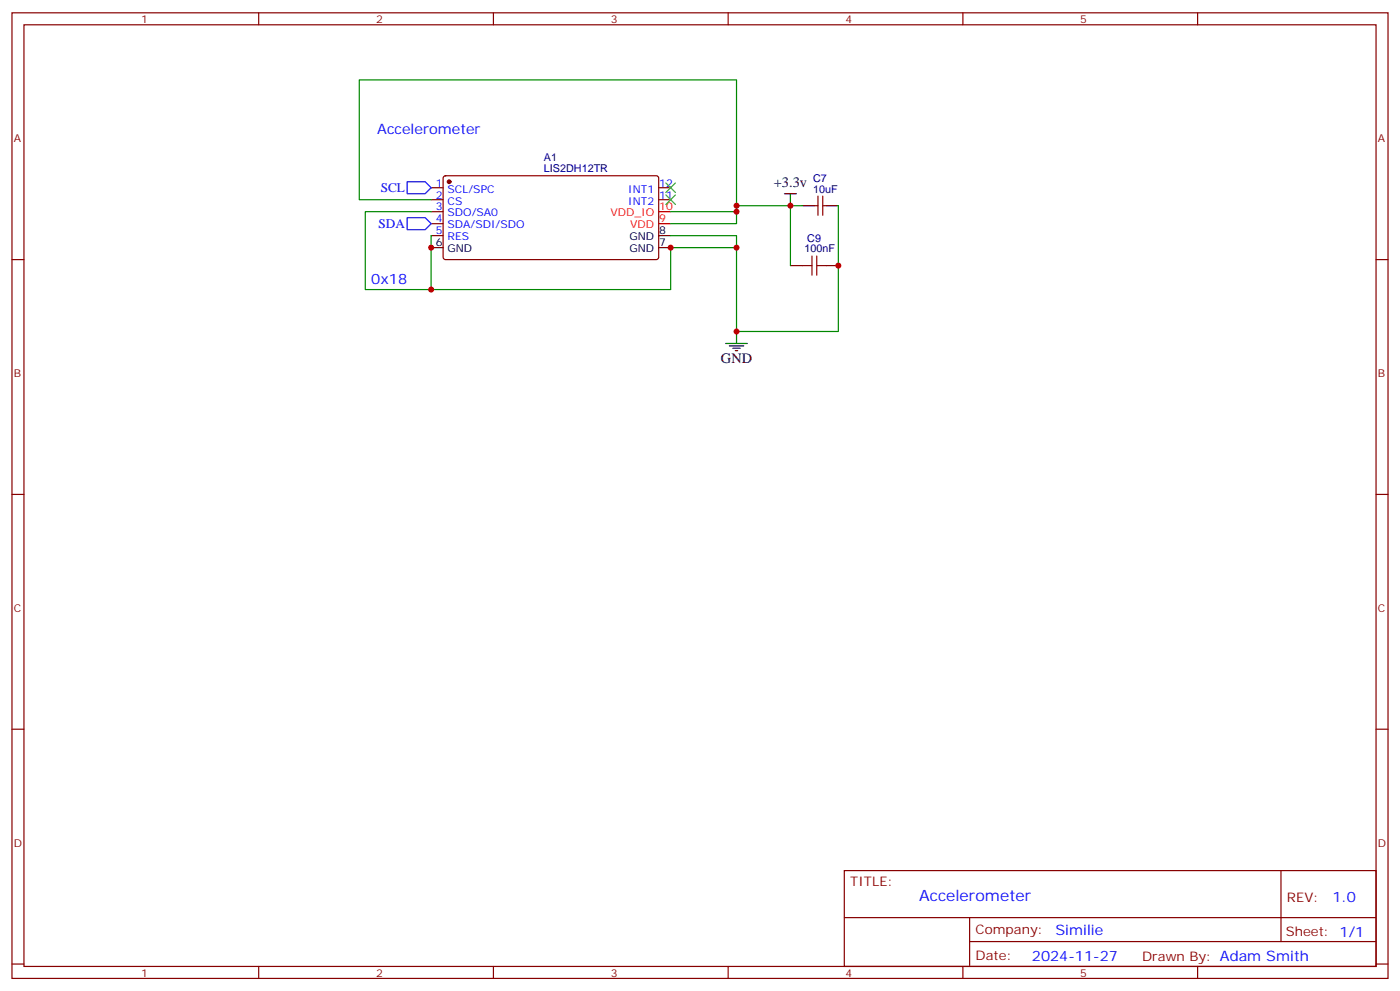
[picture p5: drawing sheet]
<svg xmlns="http://www.w3.org/2000/svg" width="412mm" height="292mm" viewBox="0 0 412 292" stroke-linecap="round" stroke-linejoin="round" font-family="sans-serif">
<g fill="none" stroke="#870000" stroke-width=".35">
<path d="M3.5 3.8h405.4v284.3h-405.4zM7.1 7.3h398.2v277.3h-398.2zM76.2 3.8v3.5M145.3 3.8v3.5M214.5 3.8v3.5M283.6 3.8v3.5M352.8 3.8v3.5M127 55.3h3.5M127 58.8h3.5M130.8 52l.4-.2h62.4l.4 .7v23.5l-.7 .4h-62.3l-.5-.7v-23.2zM194 55.3h3.6M194 58.8h3.6"/>
<path d="M240.9 57.7v5.7M242.4 57.7v5.7M3.5 76.4h3.6M127 62.3h3.5M127 65.9h3.5M127 69.4h3.5M232.8 78.2h3.6M239.9 60.6h1M242.4 60.6h1M243.4 78.2h3.5M405.3 76.4h3.6M3.5 145.6h3.6"/>
<path d="M405.3 145.6h3.6M3.5 214.7h3.6M405.3 214.7h3.6M248.7 256.4h156.6v28.2h-156.6zM377.3 256.4v20.9M248.7 270.2h156.5M285.6 277.3h119.6M285.6 270.2v14.1M3.5 283.9h3.6M76.2 284.6v3.5M145.3 284.6v3.5M214.5 284.6v3.5"/>
<path d="M283.6 284.6v3.5M352.8 284.6v3.5M405.3 283.9h3.6"/>
</g>
<circle cx="132.3" cy="53.5" r=".53" fill="#870000" stroke="#870000" stroke-width=".35"/>
<path d="M231.1 57h3.5M232.8 57v3.6M127 72.9h3.5M194 72.9h3.6M194 69.4h3.6M236.4 60.6h3.5M243.4 60.6h3.5M217 97.6v3.5M213.8 101.1h6.3M214.8 101.8h4.3M215.9 102.6h2.1M216.6 103.3h.7" fill="none" stroke="#000" stroke-width=".35"/>
<path d="M194 65.9h3.6M194 62.3h3.6" fill="none" stroke="#f00" stroke-width=".35"/>
<path d="M236.4 78.2h2.8M239.2 75.4v5.6M240.6 78.2h2.8M240.6 75.4v5.6" fill="none" stroke="#a10000" stroke-width=".35"/>
<path d="M127 58.8h-21.2v-35.3h111.2v37.1M127 62.3h-19.4v23h19.4M197.6 69.4h19.4v3.5M197.6 62.3h19.4M232.8 60.6v17.6M236.4 60.6h-19.4v5.3h-19.4M246.9 60.6v37h-29.9v-24.7h-19.4v12.4h-70.6v-15.9" fill="none" stroke="#008700" stroke-width=".35"/>
<path d="M119.9 53.5h5.3l1.8 1.8-1.8 1.7h-5.3zM119.9 64.1h5.3l1.8 1.8-1.8 1.7h-5.3z" fill="none" stroke="#00f" stroke-width=".35"/>
<path d="M196.1 57.4l2.9 2.8M196.1 53.9l2.9 2.8M199 57.4l-2.9 2.8M199 53.9l-2.9 2.8" fill="none" stroke="#3c3" stroke-width=".35"/>
<g fill="#c00">
<circle cx="246.9" cy="78.2" r=".88"/>
<circle cx="217" cy="97.6" r=".88"/>
<circle cx="217" cy="72.9" r=".88"/>
<circle cx="217" cy="62.3" r=".88"/>
<circle cx="197.6" cy="72.9" r=".88"/>
<circle cx="217" cy="60.6" r=".88"/>
<circle cx="127" cy="85.3" r=".88"/>
<circle cx="127" cy="72.9" r=".88"/>
<circle cx="232.8" cy="60.6" r=".88"/>
</g>
<text font-size="4.6" fill="#00f" x="270.8" y="265.4">Accelerometer</text>
<g font-size="4.2" fill="#00f">
<text x="111.1" y="39.4">Accelerometer</text>
<text x="109.4" y="83.5">0x18</text>
<text x="392.5" y="265.6">1.0</text>
<text x="310.9" y="275.2">Similie</text>
<text x="304" y="283">2024-11-27</text>
</g>
<g font-size="4.2">
<text x="227.9" y="55">+3.3v</text>
<text x="212.4" y="106.8">GND</text>
</g>
<g font-size="3.9" fill="#00f">
<text x="112.2" y="56.6">SCL</text>
<text x="111.5" y="67.2">SDA</text>
</g>
<g font-size="3.9" fill="#800">
<text x="250.5" y="260.9">TITLE:</text>
<text x="379.1" y="265.6">REV:</text>
<text x="287.4" y="275.1">Company:</text>
<text x="378.7" y="275.8">Sheet: 1/1</text>
<text x="287.4" y="282.8">Date:</text>
<text x="336.4" y="282.9">Drawn By: Adam Smith</text>
</g>
<g font-size="3.2" fill="#800">
<text x="41.6" y="6.8">1</text>
<text x="110.8" y="6.8">2</text>
<text x="179.9" y="6.8">3</text>
<text x="249.1" y="6.8">4</text>
<text x="318.2" y="6.8">5</text>
<text x="4.1" y="41.9">A</text>
<text x="405.9" y="41.9">A</text>
<text x="4.1" y="111">B</text>
<text x="405.9" y="111">B</text>
<text x="4.1" y="180.2">C</text>
<text x="405.9" y="180.2">C</text>
<text x="4.1" y="249.3">D</text>
<text x="405.9" y="249.3">D</text>
<text x="41.6" y="287.6">1</text>
<text x="110.8" y="287.6">2</text>
<text x="179.9" y="287.6">3</text>
<text x="249.1" y="287.6">4</text>
<text x="318.2" y="287.6">5</text>
</g>
<g font-size="3.2" fill="#000080">
<text x="160.2" y="47.4">A1</text>
<text x="160.2" y="50.6">LIS2DH12TR</text>
<text x="239.5" y="53.5">C7</text>
<text x="239.5" y="56.7">10uF</text>
<text x="237.8" y="71.1">C9</text>
<text x="237" y="74.1">100nF</text>
</g>
<g font-size="3.2" fill="#00f">
<text x="128.3" y="54.9">1</text>
<text x="128.3" y="58.5">2</text>
<text x="131.8" y="56.7">SCL/SPC</text>
<text x="185" y="56.7">INT1</text>
<text x="194.2" y="58.5">11</text>
<text x="194.2" y="54.9">12</text>
<text x="128.3" y="62">3</text>
<text x="128.3" y="65.5">4</text>
<text x="131.8" y="60.2">CS</text>
<text x="131.8" y="63.7">SDO/SA0</text>
<text x="185" y="60.2">INT2</text>
<text x="128.3" y="69">5</text>
<text x="131.8" y="67.3">SDA/SDI/SDO</text>
<text x="131.8" y="70.8">RES</text>
</g>
<g font-size="3.2" fill="#f00">
<text x="179.8" y="63.7">VDD_IO</text>
<text x="194.2" y="65.5">9</text>
<text x="194.2" y="62">10</text>
<text x="185.7" y="67.3">VDD</text>
</g>
<g font-size="3.2">
<text x="185.4" y="70.8">GND</text>
<text x="194.2" y="69">8</text>
<text x="128.3" y="72.6">6</text>
<text x="131.8" y="74.3">GND</text>
<text x="185.4" y="74.3">GND</text>
<text x="194.2" y="72.6">7</text>
</g>
</svg>
